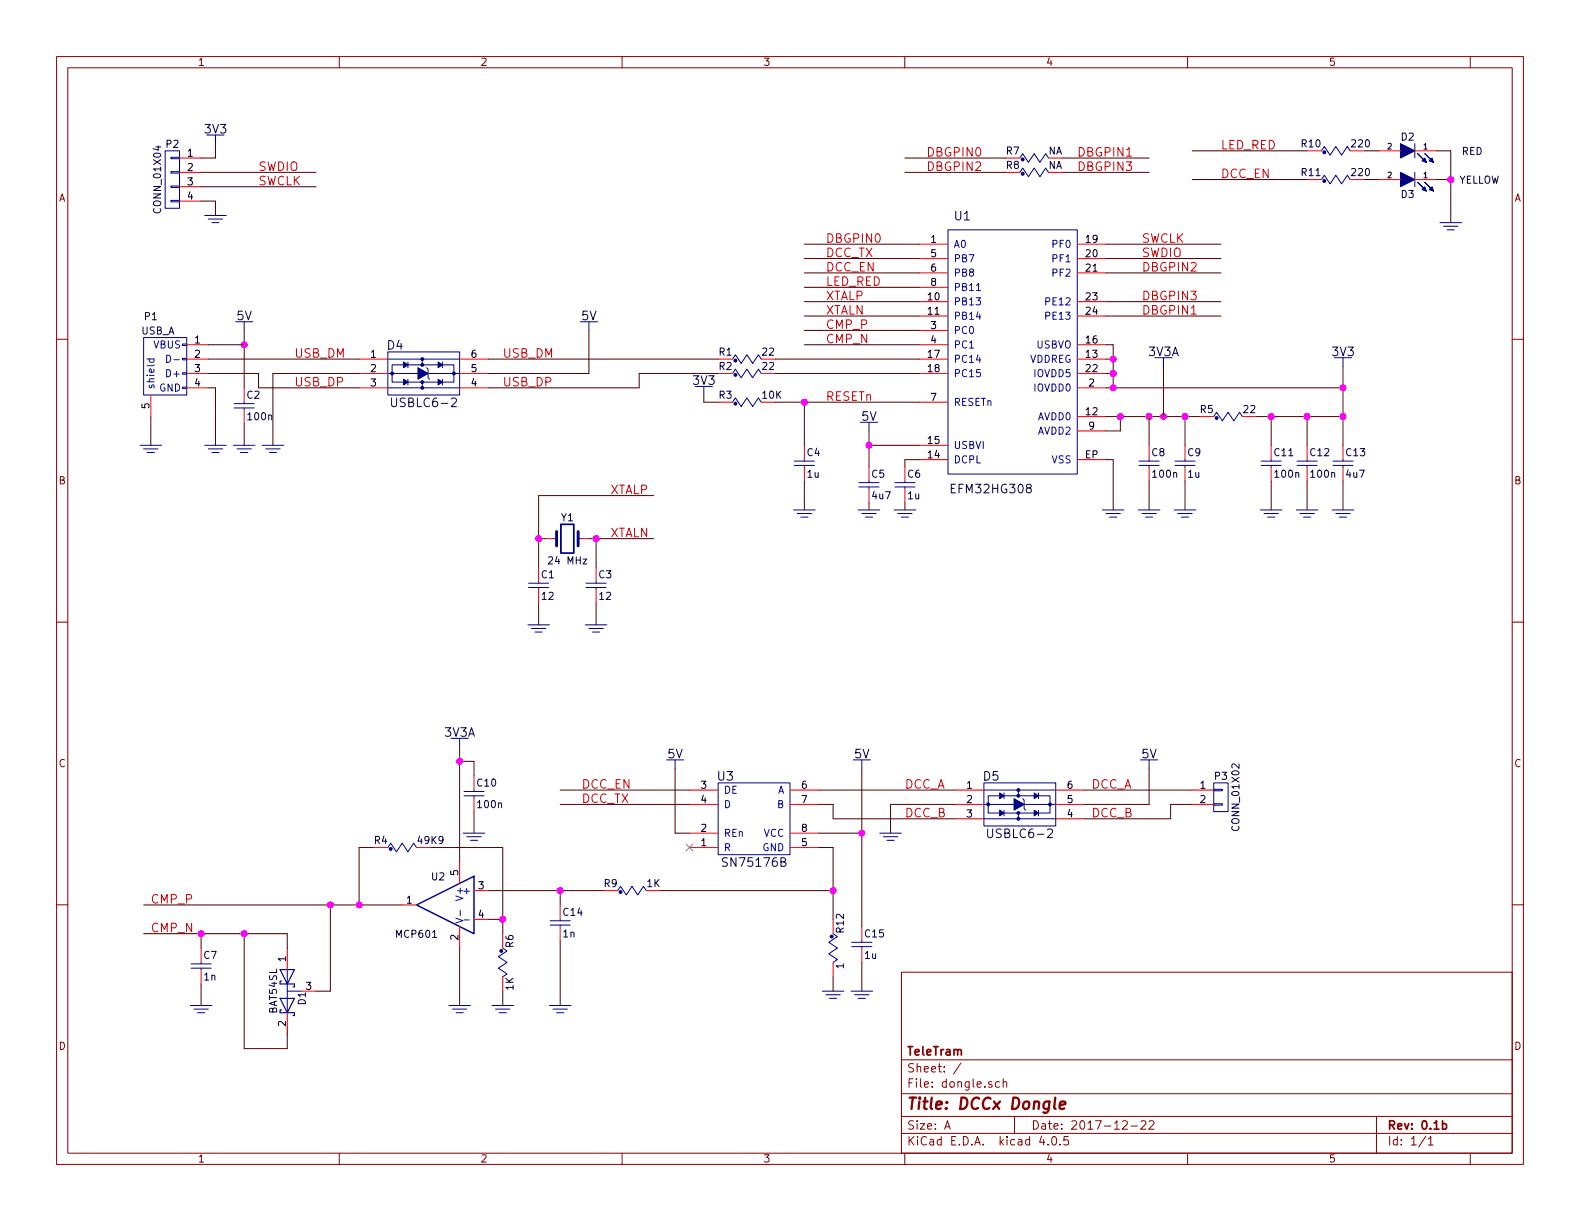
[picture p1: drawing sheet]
EESchema Schematic File Version 2
LIBS:teletram
LIBS:tt-power
LIBS:device
LIBS:transistors
LIBS:conn
LIBS:linear
LIBS:regul
LIBS:74xx
LIBS:cmos4000
LIBS:microcontrollers
LIBS:microchip
LIBS:analog_switches
LIBS:texas
LIBS:audio
LIBS:interface
LIBS:display
LIBS:cypress
LIBS:siliconi
LIBS:opto
LIBS:atmel
LIBS:contrib
LIBS:valves
LIBS:dongle-cache
EELAYER 25 0
EELAYER END
$Descr A 11000 8500
encoding utf-8
Sheet 1 1
Title "DCCx Dongle"
Date "2017-12-22"
Rev "0.1b"
Comp "TeleTram"
Comment1 ""
Comment2 ""
Comment3 ""
Comment4 ""
$EndDescr
$Comp
L GND #PWR01
U 1 1
P 1500 3100
F 0 "#PWR01" H 1500 3100 30  0001 C CNN
F 1 "GND" H 1500 3030 30  0001 C CNN
F 2 "" H 1500 3100 60  0000 C CNN
F 3 "" H 1500 3100 60  0000 C CNN
	1    1500 3100
	1    0    0    -1  
$EndComp
$Comp
L USB_A P1
U 1 1
P 1150 2600
F 0 "P1" V 750 2700 50  0000 C CNN
F 1 "USB_A" V 850 2650 50  0000 C CNN
F 2 "teletram_connectors:usb_plug_th" V 1100 2500 50  0001 C CNN
F 3 "" V 1100 2500 50  0000 C CNN
F 4 "48037-0001" H 1150 2600 60  0001 C CNN "mfg_pn"
	1    1150 2600
	0    -1   1    0   
$EndComp
$Comp
L GND #PWR02
U 1 1
P 1050 3100
F 0 "#PWR02" H 1050 3100 30  0001 C CNN
F 1 "GND" H 1050 3030 30  0001 C CNN
F 2 "" H 1050 3100 60  0000 C CNN
F 3 "" H 1050 3100 60  0000 C CNN
	1    1050 3100
	1    0    0    -1  
$EndComp
$Comp
L CAP_NP C9
U 1 1
P 8250 3350
F 0 "C9" H 8265 3525 50  0000 L BNN
F 1 "1u" H 8265 3375 50  0000 L BNN
F 2 "Capacitors_SMD:C_0603" H 8325 3250 40  0001 L BNN
F 3 "" H 8250 3350 60  0000 C CNN
F 4 "0603ZG105ZAT2A" H 8250 3350 60  0001 C CNN "mfg_pn"
F 5 "Volt" H 8350 3300 40  0001 L BNN "Voltage"
	1    8250 3350
	1    0    0    -1  
$EndComp
$Comp
L CAP_NP C6
U 1 1
P 6300 3500
F 0 "C6" H 6315 3675 50  0000 L BNN
F 1 "1u" H 6315 3525 50  0000 L BNN
F 2 "Capacitors_SMD:C_0603" H 6375 3400 40  0001 L BNN
F 3 "" H 6300 3500 60  0000 C CNN
F 4 "0603ZG105ZAT2A" H 6300 3500 60  0001 C CNN "mfg_pn"
F 5 "Volt" H 6400 3450 40  0001 L BNN "Voltage"
	1    6300 3500
	1    0    0    -1  
$EndComp
$Comp
L CAP_NP C5
U 1 1
P 6050 3500
F 0 "C5" H 6065 3675 50  0000 L BNN
F 1 "4u7" H 6065 3525 50  0000 L BNN
F 2 "Capacitors_SMD:C_0603" H 6125 3400 40  0001 L BNN
F 3 "" H 6050 3500 60  0000 C CNN
F 4 "GRM188R60J475KE19J" H 6050 3500 60  0001 C CNN "mfg_pn"
F 5 "Volt" H 6150 3450 40  0001 L BNN "Voltage"
	1    6050 3500
	1    0    0    -1  
$EndComp
$Comp
L GND #PWR03
U 1 1
P 6050 3550
F 0 "#PWR03" H 6050 3550 30  0001 C CNN
F 1 "GND" H 6050 3480 30  0001 C CNN
F 2 "" H 6050 3550 60  0000 C CNN
F 3 "" H 6050 3550 60  0000 C CNN
	1    6050 3550
	1    0    0    -1  
$EndComp
$Comp
L GND #PWR04
U 1 1
P 6300 3550
F 0 "#PWR04" H 6300 3550 30  0001 C CNN
F 1 "GND" H 6300 3480 30  0001 C CNN
F 2 "" H 6300 3550 60  0000 C CNN
F 3 "" H 6300 3550 60  0000 C CNN
	1    6300 3550
	1    0    0    -1  
$EndComp
$Comp
L GND #PWR05
U 1 1
P 7750 3550
F 0 "#PWR05" H 7750 3550 30  0001 C CNN
F 1 "GND" H 7750 3480 30  0001 C CNN
F 2 "" H 7750 3550 60  0000 C CNN
F 3 "" H 7750 3550 60  0000 C CNN
	1    7750 3550
	1    0    0    -1  
$EndComp
$Comp
L GND #PWR06
U 1 1
P 8250 3550
F 0 "#PWR06" H 8250 3550 30  0001 C CNN
F 1 "GND" H 8250 3480 30  0001 C CNN
F 2 "" H 8250 3550 60  0000 C CNN
F 3 "" H 8250 3550 60  0000 C CNN
	1    8250 3550
	1    0    0    -1  
$EndComp
$Comp
L 5V #PWR07
U 1 1
P 1700 2300
F 0 "#PWR07" H 1700 2400 40  0001 C CNN
F 1 "5V" H 1700 2405 60  0000 C CNN
F 2 "" H 1700 2300 60  0000 C CNN
F 3 "" H 1700 2300 60  0000 C CNN
	1    1700 2300
	1    0    0    -1  
$EndComp
$Comp
L 5V #PWR08
U 1 1
P 6050 3000
F 0 "#PWR08" H 6050 3100 40  0001 C CNN
F 1 "5V" H 6050 3105 60  0000 C CNN
F 2 "" H 6050 3000 60  0000 C CNN
F 3 "" H 6050 3000 60  0000 C CNN
	1    6050 3000
	1    0    0    -1  
$EndComp
$Comp
L EFM32HG308 U1
U 1 1
P 6600 3300
F 0 "U1" H 6700 5100 60  0000 C CNN
F 1 "EFM32HG308" H 6900 3200 60  0000 C CNN
F 2 "teletram_ic:QFN24_5mm" H 6600 4000 60  0001 C CNN
F 3 "" H 6600 4000 60  0001 C CNN
F 4 "EFM32HG308F32G-B-QFN24" H 6600 3300 60  0001 C CNN "mfg_pn"
	1    6600 3300
	1    0    0    -1  
$EndComp
$Comp
L CAP_NP C13
U 1 1
P 9350 3350
F 0 "C13" H 9365 3525 50  0000 L BNN
F 1 "4u7" H 9365 3375 50  0000 L BNN
F 2 "Capacitors_SMD:C_0603" H 9425 3250 40  0001 L BNN
F 3 "" H 9350 3350 60  0000 C CNN
F 4 "GRM188R60J475KE19J" H 9350 3350 60  0001 C CNN "mfg_pn"
F 5 "Volt" H 9450 3300 40  0001 L BNN "Voltage"
	1    9350 3350
	1    0    0    -1  
$EndComp
$Comp
L CAP_NP C11
U 1 1
P 8850 3350
F 0 "C11" H 8865 3525 50  0000 L BNN
F 1 "100n" H 8865 3375 50  0000 L BNN
F 2 "Capacitors_SMD:C_0603" H 8925 3250 40  0001 L BNN
F 3 "" H 8850 3350 60  0000 C CNN
F 4 "06033C104K4T2A" H 8850 3350 60  0001 C CNN "mfg_pn"
F 5 "Volt" H 8950 3300 40  0001 L BNN "Voltage"
	1    8850 3350
	1    0    0    -1  
$EndComp
$Comp
L RES R5
U 1 1
P 8350 2950
F 0 "R5" H 8450 3025 50  0000 R BNN
F 1 "22" H 8650 3025 50  0000 L BNN
F 2 "Resistors_SMD:R_0603" H 8450 2900 40  0001 L BNN
F 3 "" H 8350 2950 60  0000 C CNN
F 4 "CRCW060322R0FKEA" H 8350 2950 60  0001 C CNN "mfg_pn"
	1    8350 2950
	1    0    0    -1  
$EndComp
$Comp
L GND #PWR09
U 1 1
P 8850 3550
F 0 "#PWR09" H 8850 3550 30  0001 C CNN
F 1 "GND" H 8850 3480 30  0001 C CNN
F 2 "" H 8850 3550 60  0000 C CNN
F 3 "" H 8850 3550 60  0000 C CNN
	1    8850 3550
	1    0    0    -1  
$EndComp
$Comp
L GND #PWR010
U 1 1
P 9350 3550
F 0 "#PWR010" H 9350 3550 30  0001 C CNN
F 1 "GND" H 9350 3480 30  0001 C CNN
F 2 "" H 9350 3550 60  0000 C CNN
F 3 "" H 9350 3550 60  0000 C CNN
	1    9350 3550
	1    0    0    -1  
$EndComp
Text Label 3500 2500 0    60   ~ 0
USB_DM
Text Label 3500 2700 0    60   ~ 0
USB_DP
$Comp
L RES R1
U 1 1
P 5000 2550
F 0 "R1" H 5100 2625 50  0000 R BNN
F 1 "22" H 5300 2625 50  0000 L BNN
F 2 "Resistors_SMD:R_0603" H 5100 2500 40  0001 L BNN
F 3 "" H 5000 2550 60  0000 C CNN
F 4 "CRCW060322R0FKEA" H 5000 2550 60  0001 C CNN "mfg_pn"
	1    5000 2550
	1    0    0    -1  
$EndComp
$Comp
L RES R2
U 1 1
P 5000 2650
F 0 "R2" H 5100 2725 50  0000 R BNN
F 1 "22" H 5300 2725 50  0000 L BNN
F 2 "Resistors_SMD:R_0603" H 5100 2600 40  0001 L BNN
F 3 "" H 5000 2650 60  0000 C CNN
F 4 "CRCW060322R0FKEA" H 5000 2650 60  0001 C CNN "mfg_pn"
	1    5000 2650
	1    0    0    -1  
$EndComp
$Comp
L SN75176B U3
U 1 1
P 5000 5950
F 0 "U3" H 5050 6500 60  0000 C CNN
F 1 "SN75176B" H 5250 5900 60  0000 C CNN
F 2 "Housings_SOIC:SOIC-8_3.9x4.9mm_Pitch1.27mm" H 5000 5950 60  0001 C CNN
F 3 "" H 5000 5950 60  0001 C CNN
F 4 "SN75176BDRG4" H 5000 5950 60  0001 C CNN "mfg_pn"
	1    5000 5950
	1    0    0    -1  
$EndComp
$Comp
L RES R12
U 1 1
P 5750 6400
F 0 "R12" H 5850 6475 50  0000 R BNN
F 1 "1" H 6050 6475 50  0000 L BNN
F 2 "Resistors_SMD:R_0603" H 5850 6350 40  0001 L BNN
F 3 "" H 5750 6400 60  0000 C CNN
F 4 "CRCW06031R00FKEA" H 5750 6400 60  0001 C CNN "mfg_pn"
	1    5750 6400
	0    1    1    0   
$EndComp
$Comp
L 3V3A #PWR011
U 1 1
P 8100 2550
F 0 "#PWR011" H 8100 2650 40  0001 C CNN
F 1 "3V3A" H 8100 2655 60  0000 C CNN
F 2 "" H 8100 2550 60  0000 C CNN
F 3 "" H 8100 2550 60  0000 C CNN
	1    8100 2550
	1    0    0    -1  
$EndComp
$Comp
L 3V3 #PWR012
U 1 1
P 9350 2550
F 0 "#PWR012" H 9350 2650 40  0001 C CNN
F 1 "3V3" H 9350 2655 60  0000 C CNN
F 2 "" H 9350 2550 60  0000 C CNN
F 3 "" H 9350 2550 60  0000 C CNN
	1    9350 2550
	1    0    0    -1  
$EndComp
$Comp
L CONN_01X02 P3
U 1 1
P 8500 5550
F 0 "P3" H 8500 5700 50  0000 C CNN
F 1 "CONN_01X02" V 8600 5550 50  0000 C CNN
F 2 "Socket_Strips:Socket_Strip_Straight_1x02" H 8500 5550 50  0001 C CNN
F 3 "" H 8500 5550 50  0000 C CNN
	1    8500 5550
	1    0    0    -1  
$EndComp
$Comp
L GND #PWR013
U 1 1
P 5800 6900
F 0 "#PWR013" H 5800 6900 30  0001 C CNN
F 1 "GND" H 5800 6830 30  0001 C CNN
F 2 "" H 5800 6900 60  0000 C CNN
F 3 "" H 5800 6900 60  0000 C CNN
	1    5800 6900
	1    0    0    -1  
$EndComp
$Comp
L 5V #PWR014
U 1 1
P 6000 5350
F 0 "#PWR014" H 6000 5450 40  0001 C CNN
F 1 "5V" H 6000 5455 60  0000 C CNN
F 2 "" H 6000 5350 60  0000 C CNN
F 3 "" H 6000 5350 60  0000 C CNN
	1    6000 5350
	1    0    0    -1  
$EndComp
$Comp
L CAP_NP C15
U 1 1
P 6000 6700
F 0 "C15" H 6015 6875 50  0000 L BNN
F 1 "1u" H 6015 6725 50  0000 L BNN
F 2 "Capacitors_SMD:C_0603" H 6075 6600 40  0001 L BNN
F 3 "" H 6000 6700 60  0000 C CNN
F 4 "0603ZG105ZAT2A" H 6000 6700 60  0001 C CNN "mfg_pn"
F 5 "Volt" H 6100 6650 40  0001 L BNN "Voltage"
	1    6000 6700
	1    0    0    -1  
$EndComp
$Comp
L GND #PWR015
U 1 1
P 6000 6900
F 0 "#PWR015" H 6000 6900 30  0001 C CNN
F 1 "GND" H 6000 6830 30  0001 C CNN
F 2 "" H 6000 6900 60  0000 C CNN
F 3 "" H 6000 6900 60  0000 C CNN
	1    6000 6900
	1    0    0    -1  
$EndComp
$Comp
L CAP_NP C2
U 1 1
P 1700 2950
F 0 "C2" H 1715 3125 50  0000 L BNN
F 1 "100n" H 1715 2975 50  0000 L BNN
F 2 "Capacitors_SMD:C_0603" H 1775 2850 40  0001 L BNN
F 3 "" H 1700 2950 60  0000 C CNN
F 4 "06033C104K4T2A" H 1700 2950 60  0001 C CNN "mfg_pn"
F 5 "Volt" H 1800 2900 40  0001 L BNN "Voltage"
	1    1700 2950
	1    0    0    -1  
$EndComp
$Comp
L GND #PWR016
U 1 1
P 1700 3100
F 0 "#PWR016" H 1700 3100 30  0001 C CNN
F 1 "GND" H 1700 3030 30  0001 C CNN
F 2 "" H 1700 3100 60  0000 C CNN
F 3 "" H 1700 3100 60  0000 C CNN
	1    1700 3100
	1    0    0    -1  
$EndComp
$Comp
L RES R3
U 1 1
P 5000 2850
F 0 "R3" H 5100 2925 50  0000 R BNN
F 1 "10K" H 5300 2925 50  0000 L BNN
F 2 "Resistors_SMD:R_0603" H 5100 2800 40  0001 L BNN
F 3 "" H 5000 2850 60  0000 C CNN
F 4 "CRCW060310K0FKEA" H 5000 2850 60  0001 C CNN "mfg_pn"
	1    5000 2850
	1    0    0    -1  
$EndComp
$Comp
L 3V3 #PWR017
U 1 1
P 4900 2750
F 0 "#PWR017" H 4900 2850 40  0001 C CNN
F 1 "3V3" H 4900 2855 60  0000 C CNN
F 2 "" H 4900 2750 60  0000 C CNN
F 3 "" H 4900 2750 60  0000 C CNN
	1    4900 2750
	1    0    0    -1  
$EndComp
$Comp
L RES R4
U 1 1
P 2600 5950
F 0 "R4" H 2700 6025 50  0000 R BNN
F 1 "49K9" H 2900 6025 50  0000 L BNN
F 2 "Resistors_SMD:R_0603" H 2700 5900 40  0001 L BNN
F 3 "" H 2600 5950 60  0000 C CNN
F 4 "CRCW060349K9FKEA" H 2600 5950 60  0001 C CNN "mfg_pn"
	1    2600 5950
	1    0    0    -1  
$EndComp
$Comp
L CAP_NP C4
U 1 1
P 5600 3350
F 0 "C4" H 5615 3525 50  0000 L BNN
F 1 "1u" H 5615 3375 50  0000 L BNN
F 2 "Capacitors_SMD:C_0603" H 5675 3250 40  0001 L BNN
F 3 "" H 5600 3350 60  0000 C CNN
F 4 "0603ZG105ZAT2A" H 5600 3350 60  0001 C CNN "mfg_pn"
F 5 "Volt" H 5700 3300 40  0001 L BNN "Voltage"
	1    5600 3350
	1    0    0    -1  
$EndComp
$Comp
L GND #PWR018
U 1 1
P 5600 3550
F 0 "#PWR018" H 5600 3550 30  0001 C CNN
F 1 "GND" H 5600 3480 30  0001 C CNN
F 2 "" H 5600 3550 60  0000 C CNN
F 3 "" H 5600 3550 60  0000 C CNN
	1    5600 3550
	1    0    0    -1  
$EndComp
Text Label 5750 2800 0    60   ~ 0
RESETn
$Comp
L MCP601 U2
U 1 1
P 3100 6300
F 0 "U2" H 3150 6500 50  0000 C CNN
F 1 "MCP601" H 3300 6100 50  0000 C CNN
F 2 "TO_SOT_Packages_SMD:SOT-23-5" H 3050 6400 50  0001 C CNN
F 3 "" H 3150 6500 50  0000 C CNN
F 4 "MCP601RT-I/OT" H 3100 6300 60  0001 C CNN "mfg_pn"
	1    3100 6300
	-1   0    0    -1  
$EndComp
$Comp
L RES R6
U 1 1
P 3450 6500
F 0 "R6" H 3550 6575 50  0000 R BNN
F 1 "1K" H 3750 6575 50  0000 L BNN
F 2 "Resistors_SMD:R_0603" H 3550 6450 40  0001 L BNN
F 3 "" H 3450 6500 60  0000 C CNN
F 4 "CRCW06031K00FKEA" H 3450 6500 60  0001 C CNN "mfg_pn"
	1    3450 6500
	0    1    1    0   
$EndComp
$Comp
L RES R9
U 1 1
P 4200 6250
F 0 "R9" H 4300 6325 50  0000 R BNN
F 1 "1K" H 4500 6325 50  0000 L BNN
F 2 "Resistors_SMD:R_0603" H 4300 6200 40  0001 L BNN
F 3 "" H 4200 6250 60  0000 C CNN
F 4 "CRCW06031K00FKEA" H 4200 6250 60  0001 C CNN "mfg_pn"
	1    4200 6250
	1    0    0    -1  
$EndComp
$Comp
L CAP_NP C14
U 1 1
P 3900 6550
F 0 "C14" H 3915 6725 50  0000 L BNN
F 1 "1n" H 3915 6575 50  0000 L BNN
F 2 "Capacitors_SMD:C_0603" H 3975 6450 40  0001 L BNN
F 3 "" H 3900 6550 60  0000 C CNN
F 4 "885012206083" H 3900 6550 60  0001 C CNN "mfg_pn"
F 5 "Volt" H 4000 6500 40  0001 L BNN "Voltage"
	1    3900 6550
	1    0    0    -1  
$EndComp
$Comp
L GND #PWR019
U 1 1
P 3500 7000
F 0 "#PWR019" H 3500 7000 30  0001 C CNN
F 1 "GND" H 3500 6930 30  0001 C CNN
F 2 "" H 3500 7000 60  0000 C CNN
F 3 "" H 3500 7000 60  0000 C CNN
	1    3500 7000
	1    0    0    -1  
$EndComp
$Comp
L GND #PWR020
U 1 1
P 3900 7000
F 0 "#PWR020" H 3900 7000 30  0001 C CNN
F 1 "GND" H 3900 6930 30  0001 C CNN
F 2 "" H 3900 7000 60  0000 C CNN
F 3 "" H 3900 7000 60  0000 C CNN
	1    3900 7000
	1    0    0    -1  
$EndComp
$Comp
L GND #PWR021
U 1 1
P 3200 7000
F 0 "#PWR021" H 3200 7000 30  0001 C CNN
F 1 "GND" H 3200 6930 30  0001 C CNN
F 2 "" H 3200 7000 60  0000 C CNN
F 3 "" H 3200 7000 60  0000 C CNN
	1    3200 7000
	1    0    0    -1  
$EndComp
$Comp
L 3V3A #PWR022
U 1 1
P 3200 5200
F 0 "#PWR022" H 3200 5300 40  0001 C CNN
F 1 "3V3A" H 3200 5305 60  0000 C CNN
F 2 "" H 3200 5200 60  0000 C CNN
F 3 "" H 3200 5200 60  0000 C CNN
	1    3200 5200
	1    0    0    -1  
$EndComp
$Comp
L D_Schottky_x2_Serial_AKC D1
U 1 1
P 2000 6900
F 0 "D1" H 2050 6800 50  0000 C CNN
F 1 "BAT54SL" H 2000 7000 50  0000 C CNN
F 2 "TO_SOT_Packages_SMD:SOT-23" H 2000 6900 50  0001 C CNN
F 3 "" H 2000 6900 50  0000 C CNN
F 4 "BAT54SLT1G" H 2000 6900 60  0001 C CNN "mfg_pn"
	1    2000 6900
	0    -1   1    0   
$EndComp
Text Label 1050 6300 0    60   ~ 0
CMP_P
Text Label 1050 6500 0    60   ~ 0
CMP_N
$Comp
L GND #PWR023
U 1 1
P 1400 7000
F 0 "#PWR023" H 1400 7000 30  0001 C CNN
F 1 "GND" H 1400 6930 30  0001 C CNN
F 2 "" H 1400 7000 60  0000 C CNN
F 3 "" H 1400 7000 60  0000 C CNN
	1    1400 7000
	1    0    0    -1  
$EndComp
Text Label 5750 2300 0    60   ~ 0
CMP_P
Text Label 5750 2400 0    60   ~ 0
CMP_N
$Comp
L Crystal4p Y1
U 1 1
P 3950 3750
F 0 "Y1" H 3950 3900 50  0000 C CNN
F 1 "24 MHz" H 3950 3600 50  0000 C CNN
F 2 "Crystals:Crystal_SMD_3225-4pin_3.2x2.5mm" H 3950 3750 50  0001 C CNN
F 3 "" H 3950 3750 50  0000 C CNN
F 4 "FA-238 24.0000MB-C3" H 3950 3750 60  0001 C CNN "mfg_pn"
	1    3950 3750
	1    0    0    -1  
$EndComp
$Comp
L CAP_NP C1
U 1 1
P 3750 4200
F 0 "C1" H 3765 4375 50  0000 L BNN
F 1 "12" H 3765 4225 50  0000 L BNN
F 2 "Capacitors_SMD:C_0603" H 3825 4100 40  0001 L BNN
F 3 "" H 3750 4200 60  0000 C CNN
F 4 "CC0603JRNPO9BN120" H 3750 4200 60  0001 C CNN "mfg_pn"
F 5 "Volt" H 3850 4150 40  0001 L BNN "Voltage"
	1    3750 4200
	1    0    0    -1  
$EndComp
$Comp
L GND #PWR024
U 1 1
P 3750 4350
F 0 "#PWR024" H 3750 4350 30  0001 C CNN
F 1 "GND" H 3750 4280 30  0001 C CNN
F 2 "" H 3750 4350 60  0000 C CNN
F 3 "" H 3750 4350 60  0000 C CNN
	1    3750 4350
	1    0    0    -1  
$EndComp
$Comp
L CAP_NP C3
U 1 1
P 4150 4200
F 0 "C3" H 4165 4375 50  0000 L BNN
F 1 "12" H 4165 4225 50  0000 L BNN
F 2 "Capacitors_SMD:C_0603" H 4225 4100 40  0001 L BNN
F 3 "" H 4150 4200 60  0000 C CNN
F 4 "CC0603JRNPO9BN120" H 4150 4200 60  0001 C CNN "mfg_pn"
F 5 "Volt" H 4250 4150 40  0001 L BNN "Voltage"
	1    4150 4200
	1    0    0    -1  
$EndComp
$Comp
L GND #PWR025
U 1 1
P 4150 4350
F 0 "#PWR025" H 4150 4350 30  0001 C CNN
F 1 "GND" H 4150 4280 30  0001 C CNN
F 2 "" H 4150 4350 60  0000 C CNN
F 3 "" H 4150 4350 60  0000 C CNN
	1    4150 4350
	1    0    0    -1  
$EndComp
Text Label 4250 3450 0    60   ~ 0
XTALP
Text Label 4250 3750 0    60   ~ 0
XTALN
Text Label 5750 2100 0    60   ~ 0
XTALP
Text Label 5750 2200 0    60   ~ 0
XTALN
$Comp
L RES R7
U 1 1
P 7000 1150
F 0 "R7" H 7100 1225 50  0000 R BNN
F 1 "NA" H 7300 1225 50  0000 L BNN
F 2 "Resistors_SMD:R_0603" H 7100 1100 40  0001 L BNN
F 3 "" H 7000 1150 60  0000 C CNN
	1    7000 1150
	1    0    0    -1  
$EndComp
Text Label 5750 1700 0    60   ~ 0
DBGPIN0
Text Label 7950 2200 0    60   ~ 0
DBGPIN1
NoConn ~ 4800 5900
$Comp
L 5V #PWR026
U 1 1
P 4700 5350
F 0 "#PWR026" H 4700 5450 40  0001 C CNN
F 1 "5V" H 4700 5455 60  0000 C CNN
F 2 "" H 4700 5350 60  0000 C CNN
F 3 "" H 4700 5350 60  0000 C CNN
	1    4700 5350
	1    0    0    -1  
$EndComp
Text Label 4050 5500 0    60   ~ 0
DCC_EN
Text Label 4050 5600 0    60   ~ 0
DCC_TX
$Comp
L CAP_NP C10
U 1 1
P 3300 5650
F 0 "C10" H 3315 5825 50  0000 L BNN
F 1 "100n" H 3315 5675 50  0000 L BNN
F 2 "Capacitors_SMD:C_0603" H 3375 5550 40  0001 L BNN
F 3 "" H 3300 5650 60  0000 C CNN
F 4 "06033C104K4T2A" H 3300 5650 60  0001 C CNN "mfg_pn"
F 5 "Volt" H 3400 5600 40  0001 L BNN "Voltage"
	1    3300 5650
	1    0    0    -1  
$EndComp
$Comp
L GND #PWR027
U 1 1
P 3300 5800
F 0 "#PWR027" H 3300 5800 30  0001 C CNN
F 1 "GND" H 3300 5730 30  0001 C CNN
F 2 "" H 3300 5800 60  0000 C CNN
F 3 "" H 3300 5800 60  0000 C CNN
	1    3300 5800
	1    0    0    -1  
$EndComp
Text Label 5750 1800 0    60   ~ 0
DCC_TX
Text Label 5750 1900 0    60   ~ 0
DCC_EN
Text Label 1800 1300 0    60   ~ 0
SWCLK
Text Label 7950 1700 0    60   ~ 0
SWCLK
Text Label 1800 1200 0    60   ~ 0
SWDIO
Text Label 7950 1800 0    60   ~ 0
SWDIO
$Comp
L LED D3
U 1 1
P 9800 1250
F 0 "D3" H 9800 1150 50  0000 C CNN
F 1 "YELLOW" H 9300 1250 50  0000 C CNN
F 2 "LEDs:LED_0603" H 9800 1250 50  0001 C CNN
F 3 "" H 9800 1250 50  0000 C CNN
F 4 "APT1608SYCK" H 9800 1250 60  0001 C CNN "mfg_pn"
	1    9800 1250
	-1   0    0    -1  
$EndComp
$Comp
L LED D2
U 1 1
P 9800 1050
F 0 "D2" H 9800 1150 50  0000 C CNN
F 1 "RED" H 9350 1050 50  0000 C CNN
F 2 "LEDs:LED_0603" H 9800 1050 50  0001 C CNN
F 3 "" H 9800 1050 50  0000 C CNN
F 4 "APT1608SRCPRV" H 9800 1050 60  0001 C CNN "mfg_pn"
	1    9800 1050
	-1   0    0    -1  
$EndComp
Text Label 5750 2000 0    60   ~ 0
LED_RED
$Comp
L RES R10
U 1 1
P 9100 1100
F 0 "R10" H 9200 1175 50  0000 R BNN
F 1 "220" H 9400 1175 50  0000 L BNN
F 2 "Resistors_SMD:R_0603" H 9200 1050 40  0001 L BNN
F 3 "" H 9100 1100 60  0000 C CNN
F 4 "CRCW0603220RFKEA" H 9100 1100 60  0001 C CNN "mfg_pn"
	1    9100 1100
	1    0    0    -1  
$EndComp
$Comp
L RES R11
U 1 1
P 9100 1300
F 0 "R11" H 9200 1375 50  0000 R BNN
F 1 "220" H 9400 1375 50  0000 L BNN
F 2 "Resistors_SMD:R_0603" H 9200 1250 40  0001 L BNN
F 3 "" H 9100 1300 60  0000 C CNN
F 4 "CRCW0603220RFKEA" H 9100 1300 60  0001 C CNN "mfg_pn"
	1    9100 1300
	1    0    0    -1  
$EndComp
$Comp
L GND #PWR028
U 1 1
P 10100 1550
F 0 "#PWR028" H 10100 1550 30  0001 C CNN
F 1 "GND" H 10100 1480 30  0001 C CNN
F 2 "" H 10100 1550 60  0000 C CNN
F 3 "" H 10100 1550 60  0000 C CNN
	1    10100 1550
	1    0    0    -1  
$EndComp
Text Label 8500 1250 0    60   ~ 0
DCC_EN
Text Label 8500 1050 0    60   ~ 0
LED_RED
$Comp
L GND #PWR029
U 1 1
P 1500 1500
F 0 "#PWR029" H 1500 1500 30  0001 C CNN
F 1 "GND" H 1500 1430 30  0001 C CNN
F 2 "" H 1500 1500 60  0000 C CNN
F 3 "" H 1500 1500 60  0000 C CNN
	1    1500 1500
	1    0    0    -1  
$EndComp
$Comp
L RES R8
U 1 1
P 7000 1250
F 0 "R8" H 7100 1325 50  0000 R BNN
F 1 "NA" H 7300 1325 50  0000 L BNN
F 2 "Resistors_SMD:R_0603" H 7100 1200 40  0001 L BNN
F 3 "" H 7000 1250 60  0000 C CNN
	1    7000 1250
	1    0    0    -1  
$EndComp
Text Label 7950 1900 0    60   ~ 0
DBGPIN2
Text Label 7950 2100 0    60   ~ 0
DBGPIN3
Text Label 6450 1100 0    60   ~ 0
DBGPIN0
Text Label 7500 1100 0    60   ~ 0
DBGPIN1
Text Label 6450 1200 0    60   ~ 0
DBGPIN2
Text Label 7500 1200 0    60   ~ 0
DBGPIN3
$Comp
L 5V #PWR030
U 1 1
P 4100 2300
F 0 "#PWR030" H 4100 2400 40  0001 C CNN
F 1 "5V" H 4100 2405 60  0000 C CNN
F 2 "" H 4100 2300 60  0000 C CNN
F 3 "" H 4100 2300 60  0000 C CNN
	1    4100 2300
	1    0    0    -1  
$EndComp
$Comp
L GND #PWR031
U 1 1
P 1900 3100
F 0 "#PWR031" H 1900 3100 30  0001 C CNN
F 1 "GND" H 1900 3030 30  0001 C CNN
F 2 "" H 1900 3100 60  0000 C CNN
F 3 "" H 1900 3100 60  0000 C CNN
	1    1900 3100
	1    0    0    -1  
$EndComp
$Comp
L CONN_01X04 P2
U 1 1
P 1200 1250
F 0 "P2" H 1200 1500 50  0000 C CNN
F 1 "CONN_01X04" V 1300 1250 50  0000 C CNN
F 2 "Socket_Strips:Socket_Strip_Straight_1x04" H 1200 1250 50  0001 C CNN
F 3 "" H 1200 1250 50  0000 C CNN
	1    1200 1250
	-1   0    0    -1  
$EndComp
$Comp
L 3V3 #PWR032
U 1 1
P 1500 1000
F 0 "#PWR032" H 1500 1100 40  0001 C CNN
F 1 "3V3" H 1500 1105 60  0000 C CNN
F 2 "" H 1500 1000 60  0000 C CNN
F 3 "" H 1500 1000 60  0000 C CNN
	1    1500 1000
	1    0    0    -1  
$EndComp
$Comp
L USBLC6-2 D4
U 1 1
P 2700 2750
F 0 "D4" H 2750 3100 60  0000 C CNN
F 1 "USBLC6-2" H 2950 2700 60  0000 C CNN
F 2 "TO_SOT_Packages_SMD:SOT-23-6" H 2700 2750 60  0001 C CNN
F 3 "" H 2700 2750 60  0001 C CNN
F 4 "USBLC6-2SC6" H 2700 2750 60  0001 C CNN "mfg_pn"
	1    2700 2750
	1    0    0    -1  
$EndComp
$Comp
L USBLC6-2 D5
U 1 1
P 6850 5750
F 0 "D5" H 6900 6100 60  0000 C CNN
F 1 "USBLC6-2" H 7100 5700 60  0000 C CNN
F 2 "TO_SOT_Packages_SMD:SOT-23-6" H 6850 5750 60  0001 C CNN
F 3 "" H 6850 5750 60  0001 C CNN
F 4 "USBLC6-2SC6" H 6850 5750 60  0001 C CNN "mfg_pn"
	1    6850 5750
	1    0    0    -1  
$EndComp
$Comp
L GND #PWR033
U 1 1
P 6200 5800
F 0 "#PWR033" H 6200 5800 30  0001 C CNN
F 1 "GND" H 6200 5730 30  0001 C CNN
F 2 "" H 6200 5800 60  0000 C CNN
F 3 "" H 6200 5800 60  0000 C CNN
	1    6200 5800
	1    0    0    -1  
$EndComp
$Comp
L 5V #PWR034
U 1 1
P 8000 5350
F 0 "#PWR034" H 8000 5450 40  0001 C CNN
F 1 "5V" H 8000 5455 60  0000 C CNN
F 2 "" H 8000 5350 60  0000 C CNN
F 3 "" H 8000 5350 60  0000 C CNN
	1    8000 5350
	1    0    0    -1  
$EndComp
Text Label 2050 2500 0    60   ~ 0
USB_DM
Text Label 2050 2700 0    60   ~ 0
USB_DP
Text Label 6300 5500 0    60   ~ 0
DCC_A
Text Label 7600 5500 0    60   ~ 0
DCC_A
Text Label 6300 5700 0    60   ~ 0
DCC_B
Text Label 7600 5700 0    60   ~ 0
DCC_B
Wire Wire Line
	1050 2900 1050 3100
Wire Wire Line
	6400 3200 6300 3200
Wire Wire Line
	6300 3200 6300 3250
Wire Wire Line
	6300 3500 6300 3550
Wire Wire Line
	6400 3100 6050 3100
Wire Wire Line
	6050 3000 6050 3250
Wire Wire Line
	6050 3500 6050 3550
Wire Wire Line
	1700 2300 1700 2700
Connection ~ 6050 3100
Wire Wire Line
	7700 2900 8350 2900
Wire Wire Line
	7700 3000 7800 3000
Wire Wire Line
	7800 3000 7800 2900
Connection ~ 7800 2900
Wire Wire Line
	8250 2900 8250 3100
Wire Wire Line
	9350 2900 8750 2900
Wire Wire Line
	8850 2900 8850 3100
Connection ~ 8250 2900
Wire Wire Line
	7700 2500 7750 2500
Connection ~ 8850 2900
Wire Wire Line
	7750 2400 7750 2700
Wire Wire Line
	7700 2700 9350 2700
Connection ~ 7750 2500
Wire Wire Line
	7700 2600 7750 2600
Connection ~ 7750 2600
Wire Wire Line
	8250 3350 8250 3550
Wire Wire Line
	8850 3350 8850 3550
Wire Wire Line
	9350 3350 9350 3550
Wire Wire Line
	5400 2500 6400 2500
Wire Wire Line
	5400 2600 6400 2600
Wire Wire Line
	7750 3200 7750 3550
Wire Wire Line
	7700 3200 7750 3200
Connection ~ 8100 2900
Wire Wire Line
	8100 2900 8100 2550
Connection ~ 7750 2700
Wire Wire Line
	7700 2400 7750 2400
Wire Wire Line
	9350 2550 9350 3100
Connection ~ 9350 2900
Connection ~ 9350 2700
Wire Wire Line
	5700 5900 5800 5900
Wire Wire Line
	5800 5900 5800 6400
Wire Wire Line
	5800 6800 5800 6900
Wire Wire Line
	5700 5800 6000 5800
Wire Wire Line
	6000 5350 6000 6450
Wire Wire Line
	6000 6700 6000 6900
Connection ~ 6000 5800
Wire Wire Line
	1450 2700 1500 2700
Wire Wire Line
	1500 2700 1500 3100
Connection ~ 1700 2400
Wire Wire Line
	1700 2950 1700 3100
Wire Wire Line
	5400 2800 6400 2800
Wire Wire Line
	5600 3100 5600 2800
Connection ~ 5600 2800
Wire Wire Line
	4900 2750 4900 2800
Wire Wire Line
	4900 2800 5000 2800
Wire Wire Line
	5600 3350 5600 3550
Wire Wire Line
	1000 6300 2800 6300
Wire Wire Line
	2600 5900 2500 5900
Wire Wire Line
	2500 5900 2500 6300
Connection ~ 2500 6300
Wire Wire Line
	3000 5900 3500 5900
Wire Wire Line
	3500 5900 3500 6500
Wire Wire Line
	3400 6400 3500 6400
Connection ~ 3500 6400
Wire Wire Line
	3400 6200 4200 6200
Wire Wire Line
	3900 6300 3900 6200
Connection ~ 3900 6200
Wire Wire Line
	5800 6200 4600 6200
Connection ~ 5800 6200
Wire Wire Line
	3200 6600 3200 7000
Wire Wire Line
	3500 6900 3500 7000
Wire Wire Line
	3900 6550 3900 7000
Wire Wire Line
	3200 5200 3200 6000
Wire Wire Line
	2300 6300 2300 6900
Connection ~ 2300 6300
Wire Wire Line
	2300 6900 2200 6900
Wire Wire Line
	2000 6500 2000 6600
Wire Wire Line
	1000 6500 2000 6500
Wire Wire Line
	2000 7200 2000 7300
Wire Wire Line
	2000 7300 1700 7300
Wire Wire Line
	1700 7300 1700 6500
Connection ~ 1700 6500
Wire Wire Line
	1400 6850 1400 7000
Wire Wire Line
	1400 6600 1400 6500
Connection ~ 1400 6500
Wire Wire Line
	5600 2300 6400 2300
Wire Wire Line
	6400 2400 5600 2400
Wire Wire Line
	3750 3450 3750 3950
Wire Wire Line
	3750 3450 4550 3450
Wire Wire Line
	4100 3750 4550 3750
Wire Wire Line
	4150 3950 4150 3750
Connection ~ 4150 3750
Wire Wire Line
	4150 4200 4150 4350
Wire Wire Line
	3750 4200 3750 4350
Wire Wire Line
	3800 3750 3750 3750
Connection ~ 3750 3750
Wire Wire Line
	5600 2200 6400 2200
Wire Wire Line
	6400 2100 5600 2100
Wire Wire Line
	7700 2100 8500 2100
Wire Wire Line
	8500 2200 7700 2200
Wire Wire Line
	4800 5800 4700 5800
Wire Wire Line
	4700 5800 4700 5350
Wire Wire Line
	4800 5500 3900 5500
Wire Wire Line
	4800 5600 3900 5600
Wire Wire Line
	3300 5650 3300 5800
Wire Wire Line
	3300 5400 3300 5300
Wire Wire Line
	3300 5300 3200 5300
Connection ~ 3200 5300
Wire Wire Line
	6400 1800 5600 1800
Wire Wire Line
	6400 1900 5600 1900
Wire Wire Line
	7700 1700 8500 1700
Wire Wire Line
	7700 1800 8500 1800
Wire Wire Line
	1400 1400 1500 1400
Wire Wire Line
	1500 1400 1500 1500
Wire Wire Line
	1400 1200 2200 1200
Wire Wire Line
	1400 1300 2200 1300
Wire Wire Line
	6400 2000 5600 2000
Wire Wire Line
	10000 1050 10100 1050
Wire Wire Line
	10100 1050 10100 1550
Wire Wire Line
	10000 1250 10100 1250
Connection ~ 10100 1250
Wire Wire Line
	9500 1050 9600 1050
Wire Wire Line
	9500 1250 9600 1250
Wire Wire Line
	9100 1050 8300 1050
Wire Wire Line
	9100 1250 8300 1250
Wire Wire Line
	7700 1900 8500 1900
Wire Wire Line
	6400 1700 5600 1700
Wire Wire Line
	7000 1100 6300 1100
Wire Wire Line
	6300 1200 7000 1200
Wire Wire Line
	7400 1100 8000 1100
Wire Wire Line
	7400 1200 8000 1200
Wire Wire Line
	1450 2500 2500 2500
Wire Wire Line
	1450 2600 1800 2600
Wire Wire Line
	1800 2600 1800 2700
Wire Wire Line
	1800 2700 2500 2700
Wire Wire Line
	3400 2500 5000 2500
Wire Wire Line
	3400 2700 4450 2700
Wire Wire Line
	4450 2700 4450 2600
Wire Wire Line
	4450 2600 5000 2600
Wire Wire Line
	2500 2600 1900 2600
Wire Wire Line
	1900 2600 1900 3100
Wire Wire Line
	3400 2600 4100 2600
Wire Wire Line
	4100 2600 4100 2300
Wire Wire Line
	1450 2400 1700 2400
Wire Wire Line
	1400 1100 1500 1100
Wire Wire Line
	1500 1100 1500 1000
Wire Wire Line
	5700 5500 6650 5500
Wire Wire Line
	5700 5600 5800 5600
Wire Wire Line
	5800 5600 5800 5700
Wire Wire Line
	5800 5700 6650 5700
Wire Wire Line
	7550 5500 8300 5500
Wire Wire Line
	7550 5700 8150 5700
Wire Wire Line
	8150 5700 8150 5600
Wire Wire Line
	8150 5600 8300 5600
Wire Wire Line
	7550 5600 8000 5600
Wire Wire Line
	8000 5600 8000 5350
Wire Wire Line
	6650 5600 6200 5600
Wire Wire Line
	6200 5600 6200 5800
Connection ~ 8000 2900
Wire Wire Line
	8000 2900 8000 3100
Wire Wire Line
	8000 3350 8000 3550
$Comp
L GND #PWR035
U 1 1
P 8000 3550
F 0 "#PWR035" H 8000 3550 30  0001 C CNN
F 1 "GND" H 8000 3480 30  0001 C CNN
F 2 "" H 8000 3550 60  0000 C CNN
F 3 "" H 8000 3550 60  0000 C CNN
	1    8000 3550
	1    0    0    -1  
$EndComp
$Comp
L CAP_NP C8
U 1 1
P 8000 3350
F 0 "C8" H 8015 3525 50  0000 L BNN
F 1 "100n" H 8015 3375 50  0000 L BNN
F 2 "Capacitors_SMD:C_0603" H 8075 3250 40  0001 L BNN
F 3 "" H 8000 3350 60  0000 C CNN
F 4 "06033C104K4T2A" H 8000 3350 60  0001 C CNN "mfg_pn"
F 5 "Volt" H 8100 3300 40  0001 L BNN "Voltage"
	1    8000 3350
	1    0    0    -1  
$EndComp
$Comp
L CAP_NP C12
U 1 1
P 9100 3350
F 0 "C12" H 9115 3525 50  0000 L BNN
F 1 "100n" H 9115 3375 50  0000 L BNN
F 2 "Capacitors_SMD:C_0603" H 9175 3250 40  0001 L BNN
F 3 "" H 9100 3350 60  0000 C CNN
F 4 "06033C104K4T2A" H 9100 3350 60  0001 C CNN "mfg_pn"
F 5 "Volt" H 9200 3300 40  0001 L BNN "Voltage"
	1    9100 3350
	1    0    0    -1  
$EndComp
$Comp
L GND #PWR036
U 1 1
P 9100 3550
F 0 "#PWR036" H 9100 3550 30  0001 C CNN
F 1 "GND" H 9100 3480 30  0001 C CNN
F 2 "" H 9100 3550 60  0000 C CNN
F 3 "" H 9100 3550 60  0000 C CNN
	1    9100 3550
	1    0    0    -1  
$EndComp
Wire Wire Line
	9100 3350 9100 3550
Wire Wire Line
	9100 3100 9100 2900
Connection ~ 9100 2900
$Comp
L CAP_NP C7
U 1 1
P 1400 6850
F 0 "C7" H 1415 7025 50  0000 L BNN
F 1 "1n" H 1415 6875 50  0000 L BNN
F 2 "Capacitors_SMD:C_0603" H 1475 6750 40  0001 L BNN
F 3 "" H 1400 6850 60  0000 C CNN
F 4 "885012206083" H 1400 6850 60  0001 C CNN "mfg_pn"
F 5 "Volt" H 1500 6800 40  0001 L BNN "Voltage"
	1    1400 6850
	1    0    0    -1  
$EndComp
$EndSCHEMATC
